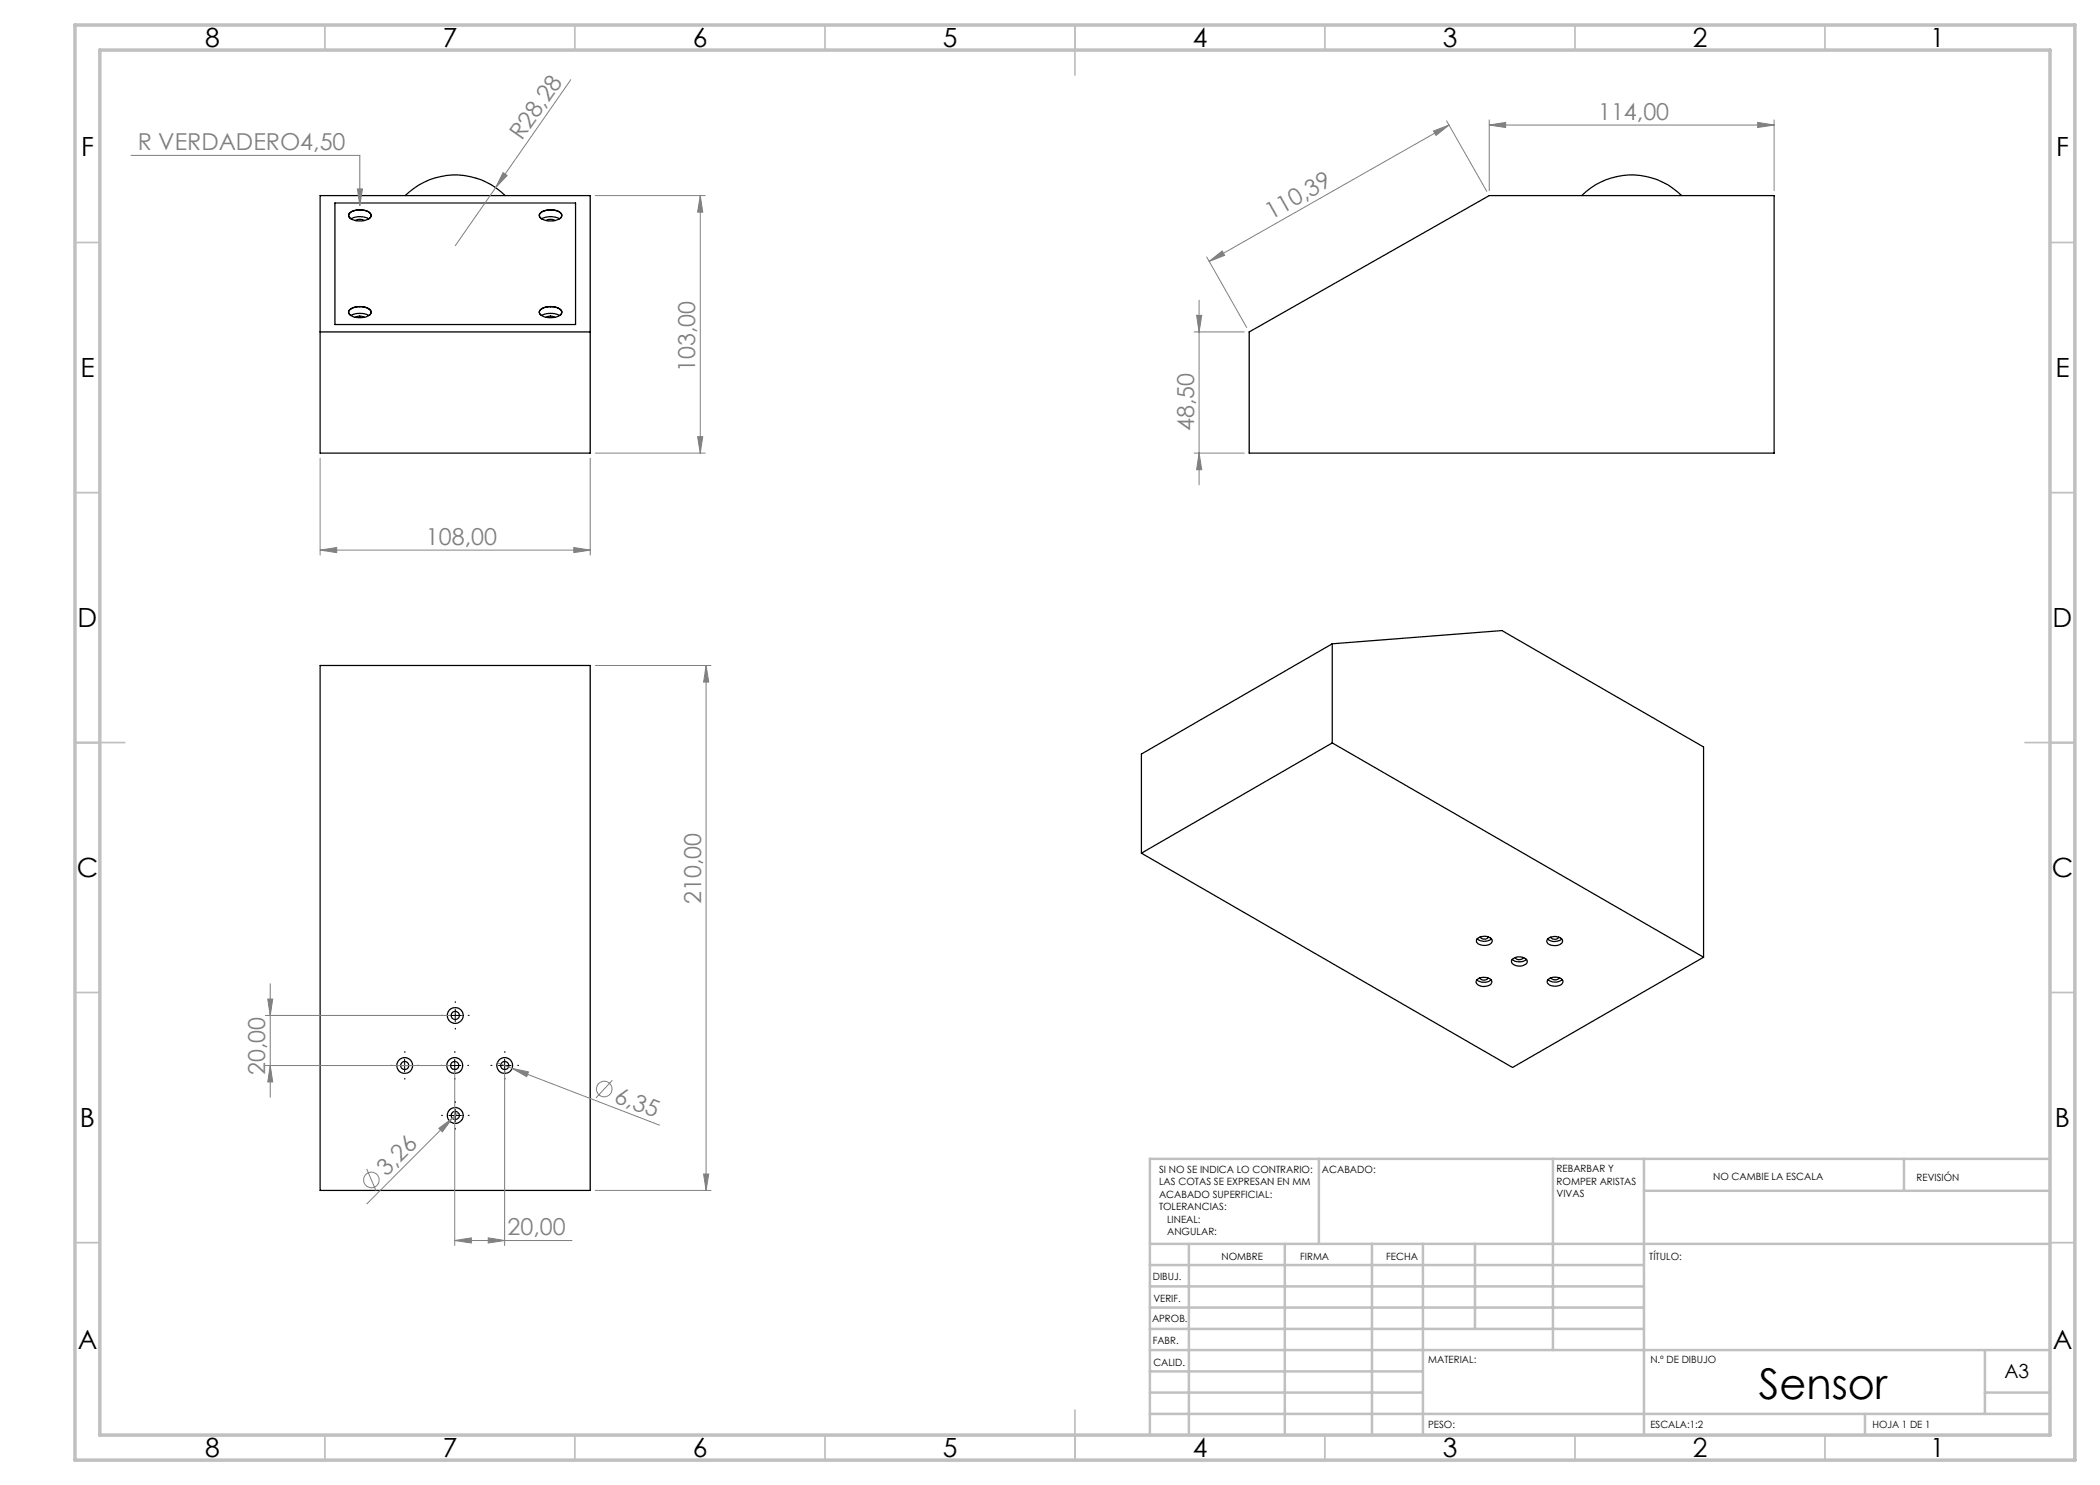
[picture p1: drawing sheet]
<svg xmlns="http://www.w3.org/2000/svg" width="420mm" height="297mm" viewBox="0 0 420 297" stroke-linecap="round" stroke-linejoin="round" font-family="sans-serif">
<g fill="none" stroke="#000" stroke-width=".25">
<path d="M64 39.1h54v51.5h-54zM81 39.1a14.2 14.2 0 0 1 20 0M316.3 39.1a14.2 14.2 0 0 1 20 0M67 40.6h48.1v24.3h-48.1zM69.8 42.7a3.5 3.5 0 0 1 4.3 0 .82 .82 0 0 1-.7 1.2 3.3 3.3 0 0 1-3.6-.5zM70.2 43.8a3.8 3.8 0 0 1 3.6 0M71 44.1a2.09 2.09 0 0 1 1.9 0M72 42l-1.7 .3a.73 .73 0 0 0-.5 .6 .73 .73 0 0 0 .2 .7M72 42a1.99 1.99 0 0 1 2.2 1.1l-.3 .5M108 42.7a3.6 3.6 0 0 1 4.3 0 .86 .86 0 0 1-.7 1.2 3.3 3.3 0 0 1-3.7-.5zM108.3 43.8a3.8 3.8 0 0 1 3.6 0M109.2 44.1a2.02 2.02 0 0 1 1.8 0"/>
<path d="M110.1 42l-1.3 .2-.6 .3a.68 .68 0 0 0 0 1.1M110.1 42l1.3 .2 .6 .3a.66 .66 0 0 1 .1 1.1M64 66.4h54M69.8 62.1a3.4 3.4 0 0 1 4.3 0 .82 .82 0 0 1-.7 1.2 3.4 3.4 0 0 1-3.6-.6zM70 63v-.1a.72 .72 0 0 1-.2-.7 .72 .72 0 0 1 .5-.5 3.5 3.5 0 0 1 3.8 .4 .66 .66 0 0 1-.2 .9M70.2 63.1a4 4 0 0 1 3.6 0M71 63.5a1.83 1.83 0 0 1 1.9 0M108 62.1a3.4 3.4 0 0 1 4.3 0 .86 .86 0 0 1-.7 1.2 3.4 3.4 0 0 1-3.7-.6zM108.2 63l-.1-.1a.72 .72 0 0 1-.2-.7 .72 .72 0 0 1 .6-.5 3.5 3.5 0 0 1 3.7 .4 .66 .66 0 0 1-.1 .9M108.3 63.1a4 4 0 0 1 3.6 0M109.2 63.5a1.76 1.76 0 0 1 1.8 0M249.8 66.4l48.1-27.3h56.9v51.5h-105z"/>
<path d="M64 133.1h54v105h-54zM266.5 128.8l-38.2 22v19.8M266.5 128.8v19.8M266.5 128.8l33.9-2.7 40.3 23.3v42M266.5 148.6l-38.2 22M266.5 148.6l74.2 42.8M228.3 170.6l74.2 42.9 38.2-22.1M295.3 196a2.17 2.17 0 0 1 3 .1 .86 .86 0 0 1-.8 1.1 1.77 1.77 0 0 1-2.3-.8zM295.4 196a2.25 2.25 0 0 0 2.8 0M295.4 187.8a2.17 2.17 0 0 1 3 .1 1 1 0 0 1-1.3 1.2l-1.4-.3a.71 .71 0 0 1-.3-1zM295.5 187.7a2.14 2.14 0 0 0 2.8 0M296 195.6a.94 .94 0 0 0 1.6 0"/>
<path d="M296.1 187.4a.99 .99 0 0 0 1.6 0M302.4 191.9a2.18 2.18 0 0 1 3 .1 1.21 1.21 0 0 1-1.6 1.2l-1-.3a.66 .66 0 0 1-.4-1zM302.4 191.9a2.31 2.31 0 0 0 2.9 0M303.1 191.5a.99 .99 0 0 0 1.6 0M309.5 187.9a2.08 2.08 0 0 1 3 .1 1.2 1.2 0 0 1-1.7 1.1l-.7-.1a.77 .77 0 0 1-.6-1.1zM309.5 187.8a2.25 2.25 0 0 0 2.8 0M309.6 196a2.17 2.17 0 0 1 2.9 .1 .87 .87 0 0 1-.9 1.1 1.75 1.75 0 0 1-2.2-.8zM309.6 195.9a2.25 2.25 0 0 0 2.8 0M310.1 187.4a.99 .99 0 0 0 1.6 0M310.2 195.5a.99 .99 0 0 0 1.6 0"/>
<circle cx="80.9" cy="213.1" r="1.58"/>
<circle cx="81" cy="213.1" r=".82"/>
<circle cx="90.9" cy="213.1" r=".82"/>
<circle cx="90.9" cy="213.1" r="1.59"/>
<circle cx="91" cy="203.1" r=".82"/>
<circle cx="91" cy="203.1" r="1.59"/>
<circle cx="100.9" cy="213.1" r="1.58"/>
<circle cx="101" cy="213.1" r=".82"/>
<circle cx="91" cy="223.1" r=".82"/>
<circle cx="91" cy="223.1" r="1.59"/>
</g>
<g fill="none" stroke="#808080" stroke-width=".2">
<path d="M114.2 15.9l-15.1 21.6M26.2 31.1h45.8v10M71.5 37.8h1l-.5 3.3zM99.1 37.5l-8 11.6M100.6 34.5l.8 .6-2.3 2.4zM119.1 39.1h21.9M140.1 39.1l.4 3.3h-1zM140.1 39.1v51.5M286.7 26.2l3.1-1.2-2.6 2.1zM289.3 24.2l8.1 14.1M289.8 25l-48 27.3M297.9 25l3.2-.5v1z"/>
<path d="M297.9 24v14.1M297.9 25h56.9M351.5 24.5l3.3 .5-3.3 .5zM354.8 24v14.1M241.3 51.4l8 14.1M241.8 52.3l2.6-2.1 .5 .9zM238.8 66.4h10M239.3 63.1h1l-.5 3.3zM239.8 60v37M64 91.6v19.4M118 91.6v19.4M119.1 90.6h21.9"/>
<path d="M139.5 87.3h1l-.4 3.3zM238.8 90.6h10M239.8 90.6l.5 3.3h-1zM64 110l3.3-.5v1zM64 110h54M114.8 109.5l3.2 .5-3.2 .5zM119.1 133.1h23.1M141.2 133.1l.5 3.3h-1zM141.2 133.1v105M53.6 199.8h.9l-.5 3.3zM54 196.7v22.8M53.1 203.1h36.9"/>
<path d="M53.1 213.1h36.9M54 213.1l.5 3.3h-.9zM90.9 214.1v35M99.4 212.5l3 1.2M100.9 214.1v35M102.4 213.7l3.3 .7-.4 .9zM102.4 213.7l29.5 11.3M122.5 216l-3.3 3.6M73.3 233.8l1.9 4.4M87.8 225.7l2.7-2-2 2.7zM90.5 223.7l-17.1 17.1M91.6 222.5l-1.1 1.2"/>
<path d="M119.1 238.1h23.1M140.7 234.8h1l-.5 3.3zM90.9 248.1l3.4-.5v1zM90.9 248.1h23.5M97.6 247.6l3.3 .5-3.3 .5z"/>
<circle cx="120.8" cy="217.8" r="1.56"/>
<circle cx="74.3" cy="236" r="1.57"/>
</g>
<g fill="none" stroke="#000" stroke-width=".2" stroke-dasharray="15.2 1.3 1.3 1.3" stroke-linecap="butt">
<path d="M78.5 213.1h-.4M81 210.6v-.4M81 215.6v.3M83.5 213.1h.3M88.5 213.1h-.4M88.6 203.1h-.4M91 210.6v-.4M91 215.6v.3M91.1 200.6v-.4M91.1 205.6v.3M93.5 213.1h.3M93.6 203.1h.3"/>
<path d="M98.5 213.1h-.4M101 210.6v-.4M101 215.6v.3M103.5 213.1h.3M88.6 223.1h-.4M91.1 220.6v-.4M91.1 225.6v.3M93.6 223.1h.3"/>
</g>
<path d="M79.7 213.1h2.5M80.9 211.8v2.5M89.7 213.1h2.5M89.8 203.1h2.5M90.9 211.8v2.5M91.1 201.9v2.5M99.7 213.1h2.5M100.9 211.8v2.5M89.8 223.1h2.5M91.1 221.9v2.5" fill="none" stroke="#000" stroke-width=".2"/>
<g fill="none" stroke="#c0c0c0" stroke-width=".35">
<path d="M65 5v5M115 5v5M165 5v5M215 5v10M265 5v5M315 5v5M365 5v5M15 48.5h5M410 48.5h5M15 98.5h5M410 98.5h5M15 148.5h10"/>
<path d="M405 148.5h10M15 198.5h5M410 198.5h5M15 248.5h5M410 248.5h5M65 287v5M115 287v5M165 287v5M215 282v10M265 287v5M315 287v5M365 287v5"/>
</g>
<g fill="none" stroke="#c0c0c0" stroke-width=".5">
<path d="M263.8 231.8v17M310.6 231.8v38.2M328.8 231.8v55.2M328.8 238.2h81.2M380.8 231.8v6.4M410 231.8h-180v55.2M230 248.8h180M230 257.3h98.8M230 253h98.8M237.8 248.8v38.2M257 248.8v38.2M274.4 248.8v38.2"/>
<path d="M284.6 248.8v38.2M295 248.8v17M230 265.8h98.8M230 261.5h98.8M230 278.5h54.6M230 274.3h54.6M230 270h180M397 278.5h13M397 270v12.8M230 282.8h180M373 282.8v4.2"/>
</g>
<path d="M15 5h400v287h-400zM20 10h390v277h-390z" fill="none" stroke="#c0c0c0" stroke-width=".7"/>
<g fill="#808080">
<path d="M100.6 34.5l.8 .6-2.3 2.4z"/>
<path d="M87.8 225.7l2.7-2-2 2.7z"/>
<path d="M102.4 213.7l3.3 .7-.4 .9z"/>
<path d="M64 110l3.3-.5v1zM114.8 109.5l3.2 .5-3.2 .5zM71.5 37.8l.5 3.3 .5-3.3zM297.9 25l3.2-.5v1zM351.5 24.5l3.3 .5-3.3 .5z"/>
<path d="M286.7 26.2l3.1-1.2-2.6 2.1zM241.8 52.3l2.6-2.1 .5 .9z"/>
<path d="M140.1 39.1l.4 3.3h-1zM139.5 87.3h1l-.4 3.3zM239.3 63.1h1l-.5 3.3zM239.8 90.6l.5 3.3h-1z"/>
<path d="M90.9 248.1l3.4-.5v1zM97.6 247.6l3.3 .5-3.3 .5z"/>
<path d="M141.2 133.1l.5 3.3h-1zM140.7 234.8h1l-.5 3.3zM53.6 199.8h.9l-.5 3.3zM54 213.1l.5 3.3h-.9z"/>
</g>
<text font-size="8.5" x="351.8" y="279.7">Sensor</text>
<g font-size="5.3">
<text x="41" y="9.5">8</text>
<text x="88.5" y="9.5">7</text>
<text x="138.5" y="9.5">6</text>
<text x="188.5" y="9.5">5</text>
<text x="238.5" y="9.5">4</text>
<text x="288.5" y="9.5">3</text>
<text x="338.5" y="9.5">2</text>
<text x="386" y="9.5">1</text>
<text x="16.2" y="31.2">F</text>
<text x="411.2" y="31.2">F</text>
<text x="16.1" y="75.5">E</text>
<text x="411.1" y="75.5">E</text>
<text x="15.5" y="125.5">D</text>
<text x="410.5" y="125.5">D</text>
<text x="15.4" y="175.5">C</text>
<text x="410.4" y="175.5">C</text>
<text x="16" y="225.5">B</text>
<text x="411" y="225.5">B</text>
<text x="15.5" y="269.7">A</text>
<text x="410.5" y="269.7">A</text>
<text x="41" y="291.5">8</text>
<text x="88.5" y="291.5">7</text>
<text x="138.5" y="291.5">6</text>
<text x="188.5" y="291.5">5</text>
<text x="238.5" y="291.5">4</text>
<text x="288.5" y="291.5">3</text>
<text x="338.5" y="291.5">2</text>
<text x="386" y="291.5">1</text>
</g>
<g font-size="4.7" fill="#808080">
<text x="319.6" y="24">114,00</text>
<text x="104.4" y="28.3" transform="rotate(-55 104.4 28.3)">R28,28</text>
<text x="27.5" y="30.1">R VERDADERO4,50</text>
<text x="254.3" y="44" transform="rotate(-30 254.3 44)">110,39</text>
<text x="139" y="74.5" transform="rotate(-90 139 74.5)">103,00</text>
<text x="238.8" y="86.2" transform="rotate(-90 238.8 86.2)">48,50</text>
<text x="85.2" y="109">108,00</text>
<text x="140.2" y="180.9" transform="rotate(-90 140.2 180.9)">210,00</text>
<text x="53" y="215" transform="rotate(-90 53 215)">20,00</text>
<text x="122.6" y="220.3" transform="rotate(21 122.6 220.3)">6,35</text>
<text x="77.3" y="235.4" transform="rotate(-45 77.3 235.4)">3,26</text>
<text x="101.5" y="247.1">20,00</text>
</g>
<text font-size="3.9" x="400.9" y="275.5">A3</text>
<g font-size="2">
<text x="231.8" y="234.6">SI NO SE INDICA LO CONTRARIO:</text>
<text x="231.8" y="237.1">LAS COTAS SE EXPRESAN EN MM</text>
<text x="231.8" y="239.6">ACABADO SUPERFICIAL:</text>
<text x="264.4" y="234.6">ACABADO:</text>
<text x="311.3" y="234.5">REBARBAR Y</text>
<text x="311.3" y="237">ROMPER ARISTAS</text>
<text x="311.3" y="239.5">VIVAS</text>
<text x="342.6" y="236">NO CAMBIE LA ESCALA</text>
<text x="383.3" y="236.2">REVISIÓN</text>
<text x="231.8" y="242.1">TOLERANCIAS:</text>
<text x="233.4" y="244.6">LINEAL:</text>
<text x="233.4" y="247.1">ANGULAR:</text>
<text x="244.3" y="252">NOMBRE</text>
<text x="260" y="251.9">FIRMA</text>
<text x="277.2" y="251.9">FECHA</text>
<text x="329.9" y="251.9">TÍTULO:</text>
<text x="230.6" y="256.1">DIBUJ.</text>
<text x="230.7" y="260.3">VERIF.</text>
<text x="230.4" y="264.4">APROB.</text>
<text x="230.5" y="268.8">FABR.</text>
<text x="230.7" y="273.1">CALID.</text>
<text x="285.6" y="272.5">MATERIAL:</text>
<text x="330.1" y="272.5">N.º DE DIBUJO</text>
<text x="285.6" y="285.5">PESO:</text>
<text x="330.1" y="285.6">ESCALA:1:2</text>
<text x="374.5" y="285.6">HOJA 1 DE 1</text>
</g>
</svg>
